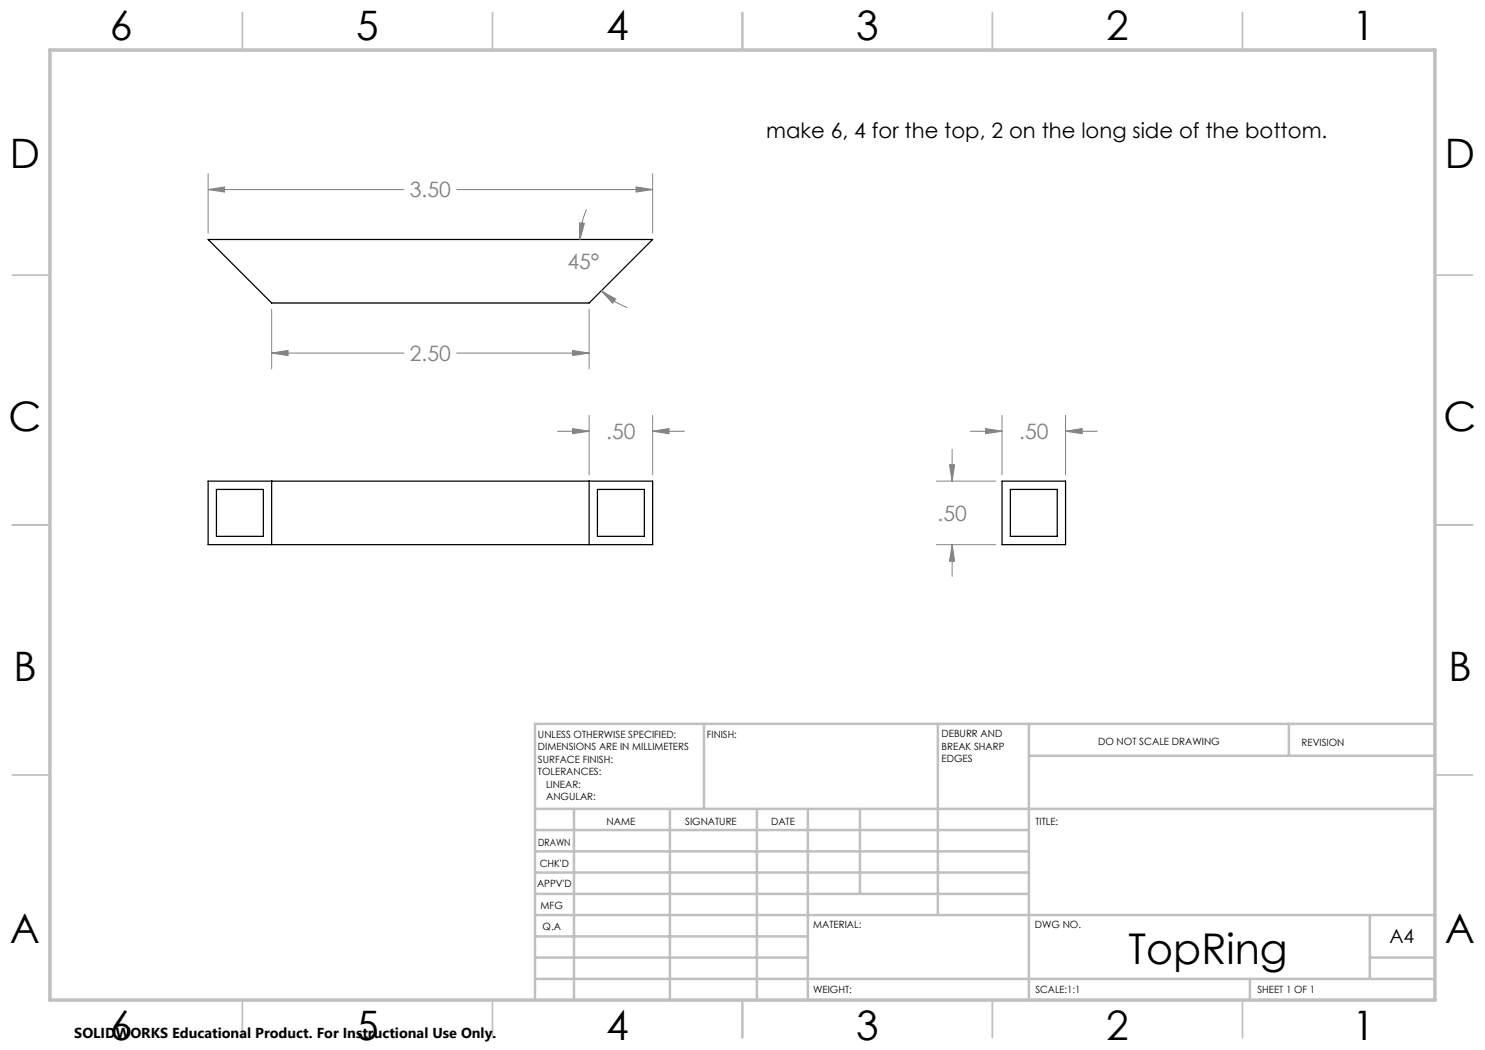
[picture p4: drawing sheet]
<svg xmlns="http://www.w3.org/2000/svg" width="297mm" height="210mm" viewBox="0 0 297 210" stroke-linecap="round" stroke-linejoin="round" font-family="sans-serif">
<path d="M41.6 47.9h88.9l-12.7 12.7h-63.5zM41.6 96.2h88.9v12.7h-88.9zM43.3 97.9h9.4v9.4h-9.4zM54.3 96.2v12.7M117.8 96.2v12.7M119.5 97.9h9.4v9.4h-9.4zM200.4 96.2h12.7v12.7h-12.7zM202.1 97.9h9.4v9.4h-9.4z" fill="none" stroke="#000" stroke-width=".25"/>
<g fill="none" stroke="#808080" stroke-width=".2">
<path d="M41.6 37.9l3.3-.5v1zM41.6 34.7v11.9M41.6 37.9h39.2M91.3 37.9h39.2M127.2 37.4l3.3 .5-3.3 .5zM130.5 34.7v11.9M115.9 44.6l1 .1-.9 3.2zM117.3 41.9a15.3 15.3 0 0 0-1.3 6M120.3 58.2l2.9 1.6-.7 .8zM120.3 58.2a14.8 14.8 0 0 0 5.1 3.3M54.3 70.6l3.3-.5v1zM54.3 61.9v11.9"/>
<path d="M54.3 70.6h26.5M91.3 70.6h26.5M114.5 70.1l3.3 .5-3.3 .5zM117.8 61.9v11.9M111.5 86.2h6.3M114.5 85.7l3.3 .5-3.3 .5zM117.8 83.1v11.9M130.5 86.2l3.3-.5v1zM130.5 83.1v11.9M130.5 86.2h6.4M187.3 96.2h11.8M189.9 92.9h1l-.5 3.3z"/>
<path d="M190.4 89.9v6.3M194.1 86.2h6.3M197.1 85.7l3.3 .5-3.3 .5zM200.4 83.1v11.9M213.1 86.2l3.3-.5v1zM213.1 86.2h6.4M213.1 83.1v11.9M187.3 108.9h11.8M190.4 108.9l.5 3.3h-1zM190.4 108.9v6.4"/>
</g>
<g fill="none" stroke="#c0c0c0" stroke-width=".35">
<path d="M48.5 2.5v7.5M98.5 2.5v7.5M148.5 2.5v7.5M198.5 2.5v7.5M248.5 2.5v7.5M2.5 55h7.5M287 55h7.5M2.5 105h7.5M287 105h7.5M2.5 155h7.5M287 155h7.5M48.5 200v7.5"/>
<path d="M98.5 200v7.5M148.5 200v7.5M198.5 200v7.5M248.5 200v7.5"/>
</g>
<g fill="none" stroke="#c0c0c0" stroke-width=".5">
<path d="M140.8 144.8v17M187.6 144.8v38.2M205.8 144.8v55.2M205.8 151.2h81.2M257.8 144.8v6.4M287 144.8h-180v55.2M107 161.8h180M107 178.8h98.8M107 174.5h98.8M107 170.3h98.8M107 166h98.8M114.8 161.8v38.2"/>
<path d="M134 161.8v38.2M151.4 161.8v38.2M161.6 161.8v38.2M172 161.8v17M107 195.8h180M107 191.5h54.6M107 187.3h54.6M107 183h180M250 195.8v4.2M274 191.5h13M274 183v12.8"/>
</g>
<path d="M10 10h277v190h-277z" fill="none" stroke="#c0c0c0" stroke-width=".7"/>
<path d="M114.5 85.7l3.3 .5-3.3 .5zM130.5 86.2l3.3-.5v1zM127.2 37.4l3.3 .5-3.3 .5zM41.6 37.9l3.3-.5v1zM114.5 70.1l3.3 .5-3.3 .5zM54.3 70.6l3.3-.5v1zM115.9 44.6l1 .1-.9 3.2zM120.3 58.2l2.9 1.6-.7 .8zM189.9 92.9h1l-.5 3.3zM190.4 108.9l.5 3.3h-1zM213.1 86.2l3.3-.5v1zM197.1 85.7l3.3 .5-3.3 .5z" fill="#808080"/>
<text font-size="8.5" x="225.7" y="192.7">TopRing</text>
<g font-size="8.1">
<text x="22" y="8">6</text>
<text x="71.2" y="8">5</text>
<text x="121.2" y="8">4</text>
<text x="171.2" y="8">3</text>
<text x="221.2" y="8">2</text>
<text x="270.5" y="8">1</text>
<text x="2" y="33.6">D</text>
<text x="289" y="33.6">D</text>
<text x="1.7" y="86.1">C</text>
<text x="288.7" y="86.1">C</text>
<text x="2.7" y="136.1">B</text>
<text x="289.7" y="136.1">B</text>
<text x="2" y="188.6">A</text>
<text x="289" y="188.6">A</text>
<text x="22" y="208">6</text>
<text x="71.2" y="208">5</text>
<text x="121.2" y="208">4</text>
<text x="171.2" y="208">3</text>
<text x="221.2" y="208">2</text>
<text x="270.5" y="208">1</text>
</g>
<text font-size="4.2" x="153.3" y="27.5">make 6, 4 for the top, 2 on the long side of the bottom.</text>
<g font-size="4.2" fill="#808080">
<text x="82" y="39.5">3.50</text>
<text x="113.5" y="53.8">45°</text>
<text x="82" y="72.2">2.50</text>
<text x="121.3" y="87.8">.50</text>
<text x="203.9" y="87.8">.50</text>
<text x="187.5" y="104.2">.50</text>
</g>
<text font-size="3.9" x="277.9" y="188.5">A4</text>
<text font-size="2.9" x="14.9" y="207.6">SOLIDWORKS Educational Product. For Instructional Use Only.</text>
<g font-size="2">
<text x="107.6" y="147.6">UNLESS OTHERWISE SPECIFIED:</text>
<text x="141.4" y="147.6">FINISH:</text>
<text x="188.3" y="147.5">DEBURR AND</text>
<text x="188.3" y="150">BREAK SHARP</text>
<text x="219.6" y="149">DO NOT SCALE DRAWING</text>
<text x="260.3" y="149.2">REVISION</text>
<text x="107.6" y="150.1">DIMENSIONS ARE IN MILLIMETERS</text>
<text x="107.6" y="152.6">SURFACE FINISH:</text>
<text x="107.6" y="155.1">TOLERANCES:</text>
<text x="188.3" y="152.5">EDGES</text>
<text x="109.2" y="157.6">LINEAR:</text>
<text x="109.2" y="160.1">ANGULAR:</text>
<text x="121.3" y="165">NAME</text>
<text x="137" y="164.9">SIGNATURE</text>
<text x="154.2" y="164.9">DATE</text>
<text x="207.1" y="164.9">TITLE:</text>
<text x="107.6" y="169.1">DRAWN</text>
<text x="107.9" y="173.3">CHK'D</text>
<text x="107.4" y="177.4">APPV'D</text>
<text x="108.1" y="181.8">MFG</text>
<text x="108.5" y="186">Q.A</text>
<text x="162.6" y="185.5">MATERIAL:</text>
<text x="207" y="185.5">DWG NO.</text>
<text x="162.6" y="198.5">WEIGHT:</text>
<text x="207.1" y="198.6">SCALE:1:1</text>
<text x="251.5" y="198.6">SHEET 1 OF 1</text>
</g>
</svg>
